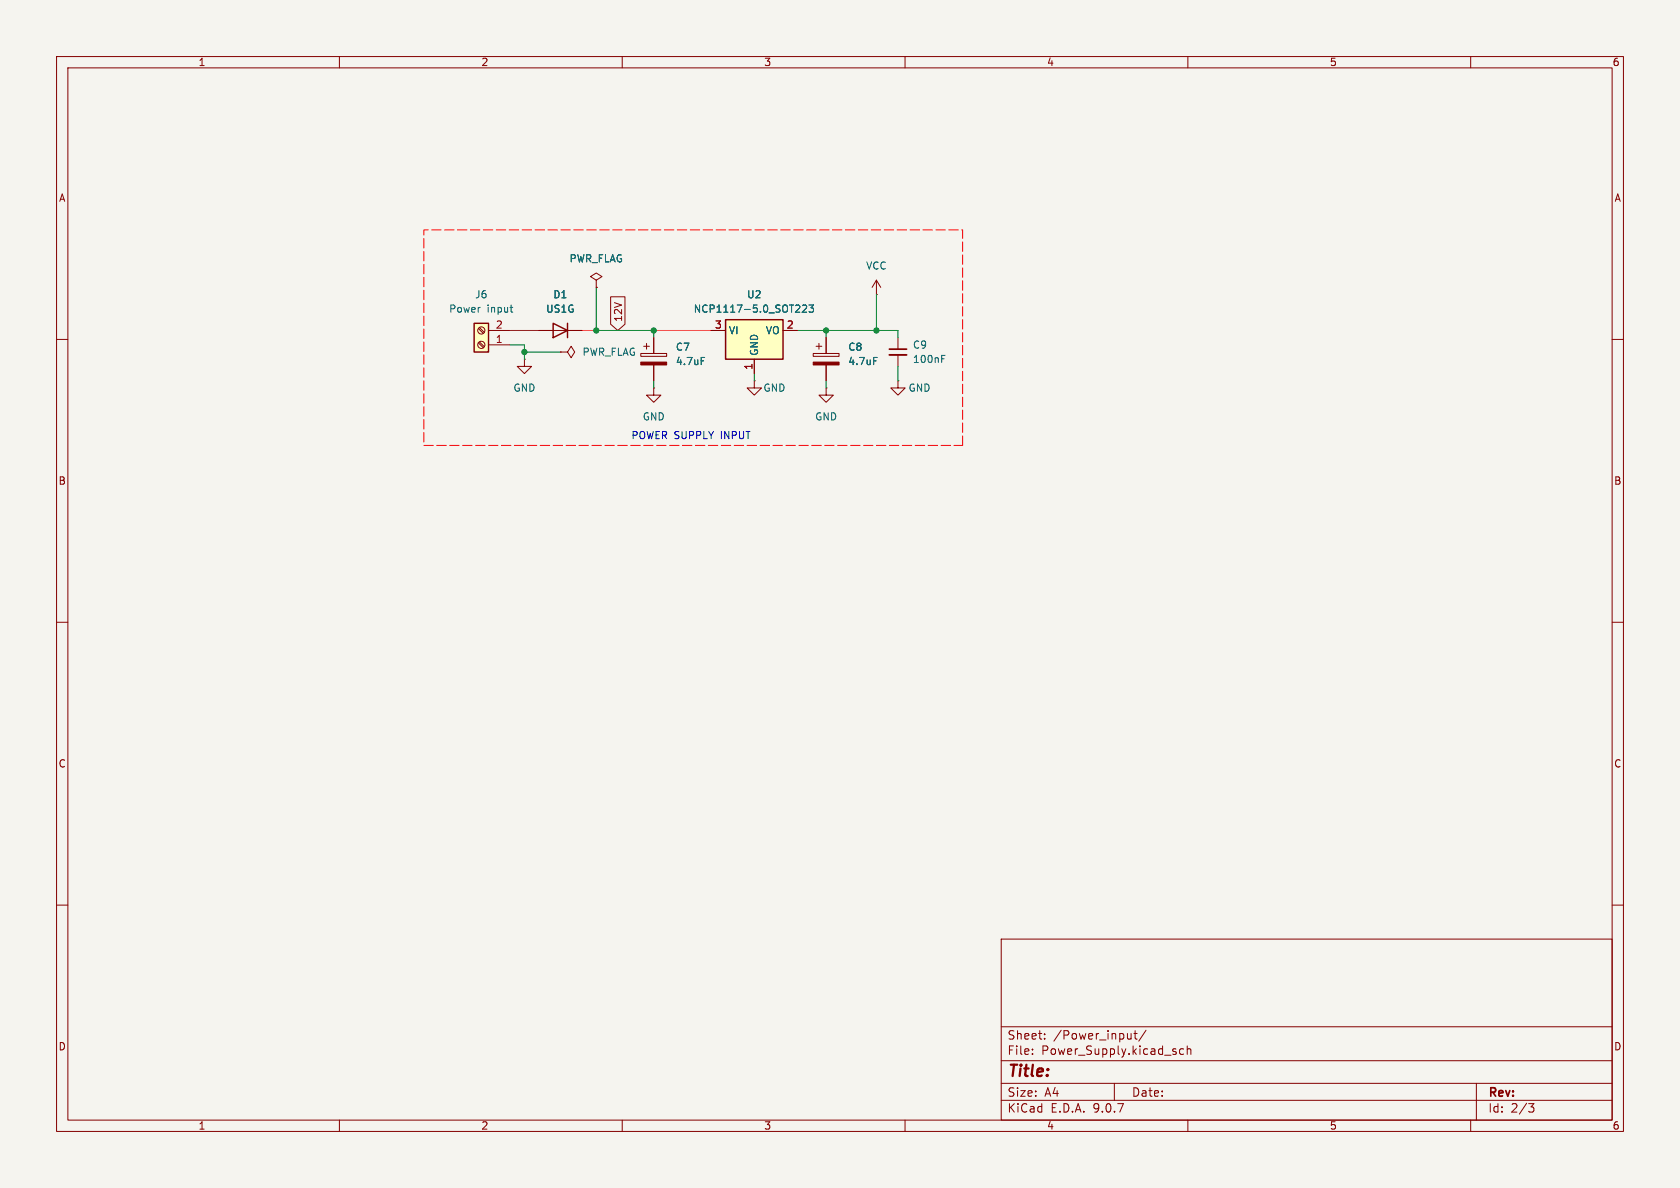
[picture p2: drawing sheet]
(kicad_sch
 (version 20250114)
 (generator "eeschema")
 (generator_version "9.0")
 (paper "A4")
 (lib_symbols
  (symbol "Connector:Screw_Terminal_01x02"
   (pin_names
    (offset 1.016) (hide yes)) (exclude_from_sim no) (in_bom yes) (on_board yes)
   (property "Reference" "J" (at 0 2.54 0) (effects (font (size 1.27 1.27))))
   (property "Value" "Screw_Terminal_01x02" (at 0 -5.08 0) (effects (font (size 1.27 1.27))))
   (property "Footprint" "" (at 0 0 0) (effects (font (size 1.27 1.27)) (hide yes)))
   (property "Datasheet" "~" (at 0 0 0) (effects (font (size 1.27 1.27)) (hide yes)))
   (property "Description" "Generic screw terminal, single row, 01x02, script generated (kicad-library-utils/schlib/autogen/connector/)" (at 0 0 0) (effects (font (size 1.27 1.27)) (hide yes)))
   (symbol "Screw_Terminal_01x02_1_1"
    (rectangle (start -1.27 1.27) (end 1.27 -3.81) (stroke (width 0.254) (type default)) (fill (type background)))
    (polyline (pts (xy -0.5334 0.3302) (xy 0.3302 -0.508)) (stroke (width 0.1524) (type default)) (fill (type none)))
    (polyline (pts (xy -0.5334 -2.2098) (xy 0.3302 -3.048)) (stroke (width 0.1524) (type default)) (fill (type none)))
    (polyline (pts (xy -0.3556 0.508) (xy 0.508 -0.3302)) (stroke (width 0.1524) (type default)) (fill (type none)))
    (polyline (pts (xy -0.3556 -2.032) (xy 0.508 -2.8702)) (stroke (width 0.1524) (type default)) (fill (type none)))
    (circle (center 0 0) (radius 0.635) (stroke (width 0.1524) (type default)) (fill (type none)))
    (circle (center 0 -2.54) (radius 0.635) (stroke (width 0.1524) (type default)) (fill (type none)))
    (pin passive line (at -5.08 0 0) (length 3.81) (name "Pin_1" (effects (font (size 1.27 1.27)))) (number "1" (effects (font (size 1.27 1.27)))))
    (pin passive line (at -5.08 -2.54 0) (length 3.81) (name "Pin_2" (effects (font (size 1.27 1.27)))) (number "2" (effects (font (size 1.27 1.27))))))
   (embedded_fonts no))
  (symbol "Device:C_Polarized"
   (pin_numbers (hide yes))
   (pin_names
    (offset 0.254)) (exclude_from_sim no) (in_bom yes) (on_board yes)
   (property "Reference" "C" (at 0.635 2.54 0) (effects (font (size 1.27 1.27)) (justify left)))
   (property "Value" "C_Polarized" (at 0.635 -2.54 0) (effects (font (size 1.27 1.27)) (justify left)))
   (property "Footprint" "" (at 0.9652 -3.81 0) (effects (font (size 1.27 1.27)) (hide yes)))
   (property "Datasheet" "~" (at 0 0 0) (effects (font (size 1.27 1.27)) (hide yes)))
   (property "Description" "Polarized capacitor" (at 0 0 0) (effects (font (size 1.27 1.27)) (hide yes)))
   (symbol "C_Polarized_0_1"
    (rectangle (start -2.286 0.508) (end 2.286 1.016) (stroke (width 0) (type default)) (fill (type none)))
    (polyline (pts (xy -1.778 2.286) (xy -0.762 2.286)) (stroke (width 0) (type default)) (fill (type none)))
    (polyline (pts (xy -1.27 2.794) (xy -1.27 1.778)) (stroke (width 0) (type default)) (fill (type none)))
    (rectangle (start 2.286 -0.508) (end -2.286 -1.016) (stroke (width 0) (type default)) (fill (type outline))))
   (symbol "C_Polarized_1_1"
    (pin passive line (at 0 3.81 270) (length 2.794) (name "~" (effects (font (size 1.27 1.27)))) (number "1" (effects (font (size 1.27 1.27)))))
    (pin passive line (at 0 -3.81 90) (length 2.794) (name "~" (effects (font (size 1.27 1.27)))) (number "2" (effects (font (size 1.27 1.27))))))
   (embedded_fonts no))
  (symbol "Device:C_Small"
   (pin_numbers (hide yes))
   (pin_names
    (offset 0.254) (hide yes)) (exclude_from_sim no) (in_bom yes) (on_board yes)
   (property "Reference" "C" (at 0.254 1.778 0) (effects (font (size 1.27 1.27)) (justify left)))
   (property "Value" "C_Small" (at 0.254 -2.032 0) (effects (font (size 1.27 1.27)) (justify left)))
   (property "Footprint" "" (at 0 0 0) (effects (font (size 1.27 1.27)) (hide yes)))
   (property "Datasheet" "~" (at 0 0 0) (effects (font (size 1.27 1.27)) (hide yes)))
   (property "Description" "Unpolarized capacitor, small symbol" (at 0 0 0) (effects (font (size 1.27 1.27)) (hide yes)))
   (symbol "C_Small_0_1"
    (polyline (pts (xy -1.524 0.508) (xy 1.524 0.508)) (stroke (width 0.3048) (type default)) (fill (type none)))
    (polyline (pts (xy -1.524 -0.508) (xy 1.524 -0.508)) (stroke (width 0.3302) (type default)) (fill (type none))))
   (symbol "C_Small_1_1"
    (pin passive line (at 0 2.54 270) (length 2.032) (name "~" (effects (font (size 1.27 1.27)))) (number "1" (effects (font (size 1.27 1.27)))))
    (pin passive line (at 0 -2.54 90) (length 2.032) (name "~" (effects (font (size 1.27 1.27)))) (number "2" (effects (font (size 1.27 1.27))))))
   (embedded_fonts no))
  (symbol "Diode:US1G"
   (pin_numbers (hide yes))
   (pin_names (hide yes)) (exclude_from_sim no) (in_bom yes) (on_board yes)
   (property "Reference" "D" (at 0 2.54 0) (effects (font (size 1.27 1.27))))
   (property "Value" "US1G" (at 0 -2.54 0) (effects (font (size 1.27 1.27))))
   (property "Footprint" "Diode_SMD:D_SMA" (at 0 -4.445 0) (effects (font (size 1.27 1.27)) (hide yes)))
   (property "Datasheet" "https://www.diodes.com/assets/Datasheets/ds16008.pdf" (at 0 0 0) (effects (font (size 1.27 1.27)) (hide yes)))
   (property "Description" "400V, 1A, General Purpose Rectifier Diode, SMA(DO-214AC)" (at 0 0 0) (effects (font (size 1.27 1.27)) (hide yes)))
   (property "Sim.Device" "D" (at 0 0 0) (effects (font (size 1.27 1.27)) (hide yes)))
   (property "Sim.Pins" "1=K 2=A" (at 0 0 0) (effects (font (size 1.27 1.27)) (hide yes)))
   (symbol "US1G_0_1"
    (polyline (pts (xy -1.27 1.27) (xy -1.27 -1.27)) (stroke (width 0.254) (type default)) (fill (type none)))
    (polyline (pts (xy 1.27 1.27) (xy 1.27 -1.27) (xy -1.27 0) (xy 1.27 1.27)) (stroke (width 0.254) (type default)) (fill (type none)))
    (polyline (pts (xy 1.27 0) (xy -1.27 0)) (stroke (width 0) (type default)) (fill (type none))))
   (symbol "US1G_1_1"
    (pin passive line (at -3.81 0 0) (length 2.54) (name "K" (effects (font (size 1.27 1.27)))) (number "1" (effects (font (size 1.27 1.27)))))
    (pin passive line (at 3.81 0 180) (length 2.54) (name "A" (effects (font (size 1.27 1.27)))) (number "2" (effects (font (size 1.27 1.27))))))
   (embedded_fonts no))
  (symbol "Regulator_Linear:NCP1117-5.0_SOT223" (exclude_from_sim no) (in_bom yes) (on_board yes)
   (property "Reference" "U" (at -3.81 3.175 0) (effects (font (size 1.27 1.27))))
   (property "Value" "NCP1117-5.0_SOT223" (at 0 3.175 0) (effects (font (size 1.27 1.27)) (justify left)))
   (property "Footprint" "Package_TO_SOT_SMD:SOT-223-3_TabPin2" (at 0 5.08 0) (effects (font (size 1.27 1.27)) (hide yes)))
   (property "Datasheet" "http://www.onsemi.com/pub_link/Collateral/NCP1117-D.PDF" (at 2.54 -6.35 0) (effects (font (size 1.27 1.27)) (hide yes)))
   (property "Description" "1A Low drop-out regulator, Fixed Output 5V, SOT-223" (at 0 0 0) (effects (font (size 1.27 1.27)) (hide yes)))
   (symbol "NCP1117-5.0_SOT223_0_1"
    (rectangle (start -5.08 -5.08) (end 5.08 1.905) (stroke (width 0.254) (type default)) (fill (type background))))
   (symbol "NCP1117-5.0_SOT223_1_1"
    (pin power_in line (at -7.62 0 0) (length 2.54) (name "VI" (effects (font (size 1.27 1.27)))) (number "3" (effects (font (size 1.27 1.27)))))
    (pin power_in line (at 0 -7.62 90) (length 2.54) (name "GND" (effects (font (size 1.27 1.27)))) (number "1" (effects (font (size 1.27 1.27)))))
    (pin power_out line (at 7.62 0 180) (length 2.54) (name "VO" (effects (font (size 1.27 1.27)))) (number "2" (effects (font (size 1.27 1.27))))))
   (embedded_fonts no))
  (symbol "power:GND"
   (power)
   (pin_numbers (hide yes))
   (pin_names
    (offset 0) (hide yes)) (exclude_from_sim no) (in_bom yes) (on_board yes)
   (property "Reference" "#PWR" (at 0 -6.35 0) (effects (font (size 1.27 1.27)) (hide yes)))
   (property "Value" "GND" (at 0 -3.81 0) (effects (font (size 1.27 1.27))))
   (property "Footprint" "" (at 0 0 0) (effects (font (size 1.27 1.27)) (hide yes)))
   (property "Datasheet" "" (at 0 0 0) (effects (font (size 1.27 1.27)) (hide yes)))
   (property "Description" "Power symbol creates a global label with name \"GND\" , ground" (at 0 0 0) (effects (font (size 1.27 1.27)) (hide yes)))
   (symbol "GND_0_1"
    (polyline (pts (xy 0 0) (xy 0 -1.27) (xy 1.27 -1.27) (xy 0 -2.54) (xy -1.27 -1.27) (xy 0 -1.27)) (stroke (width 0) (type default)) (fill (type none))))
   (symbol "GND_1_1"
    (pin power_in line (at 0 0 270) (length 0) (name "~" (effects (font (size 1.27 1.27)))) (number "1" (effects (font (size 1.27 1.27))))))
   (embedded_fonts no))
  (symbol "power:PWR_FLAG"
   (power)
   (pin_numbers (hide yes))
   (pin_names
    (offset 0) (hide yes)) (exclude_from_sim no) (in_bom yes) (on_board yes)
   (property "Reference" "#FLG" (at 0 1.905 0) (effects (font (size 1.27 1.27)) (hide yes)))
   (property "Value" "PWR_FLAG" (at 0 3.81 0) (effects (font (size 1.27 1.27))))
   (property "Footprint" "" (at 0 0 0) (effects (font (size 1.27 1.27)) (hide yes)))
   (property "Datasheet" "~" (at 0 0 0) (effects (font (size 1.27 1.27)) (hide yes)))
   (property "Description" "Special symbol for telling ERC where power comes from" (at 0 0 0) (effects (font (size 1.27 1.27)) (hide yes)))
   (symbol "PWR_FLAG_0_0"
    (pin power_out line (at 0 0 90) (length 0) (name "~" (effects (font (size 1.27 1.27)))) (number "1" (effects (font (size 1.27 1.27))))))
   (symbol "PWR_FLAG_0_1"
    (polyline (pts (xy 0 0) (xy 0 1.27) (xy -1.016 1.905) (xy 0 2.54) (xy 1.016 1.905) (xy 0 1.27)) (stroke (width 0) (type default)) (fill (type none))))
   (embedded_fonts no))
  (symbol "power:VCC"
   (power)
   (pin_numbers (hide yes))
   (pin_names
    (offset 0) (hide yes)) (exclude_from_sim no) (in_bom yes) (on_board yes)
   (property "Reference" "#PWR" (at 0 -3.81 0) (effects (font (size 1.27 1.27)) (hide yes)))
   (property "Value" "VCC" (at 0 3.556 0) (effects (font (size 1.27 1.27))))
   (property "Footprint" "" (at 0 0 0) (effects (font (size 1.27 1.27)) (hide yes)))
   (property "Datasheet" "" (at 0 0 0) (effects (font (size 1.27 1.27)) (hide yes)))
   (property "Description" "Power symbol creates a global label with name \"VCC\"" (at 0 0 0) (effects (font (size 1.27 1.27)) (hide yes)))
   (symbol "VCC_0_1"
    (polyline (pts (xy -0.762 1.27) (xy 0 2.54)) (stroke (width 0) (type default)) (fill (type none)))
    (polyline (pts (xy 0 2.54) (xy 0.762 1.27)) (stroke (width 0) (type default)) (fill (type none)))
    (polyline (pts (xy 0 0) (xy 0 2.54)) (stroke (width 0) (type default)) (fill (type none))))
   (symbol "VCC_1_1"
    (pin power_in line (at 0 0 90) (length 0) (name "~" (effects (font (size 1.27 1.27)))) (number "1" (effects (font (size 1.27 1.27))))))
   (embedded_fonts no)))
 (text "POWER SUPPLY INPUT"
  (exclude_from_sim no)
  (at 122.174 77.216 0)
  (effects (font (size 1.27 1.27))))
 (junction
  (at 92.71 62.23)
  (diameter 0)
  (color 0 0 0 0))
 (junction
  (at 146.05 58.42)
  (diameter 0)
  (color 0 0 0 0))
 (junction
  (at 115.57 58.42)
  (diameter 0)
  (color 0 0 0 0))
 (junction
  (at 105.41 58.42)
  (diameter 0)
  (color 0 0 0 0))
 (junction
  (at 154.94 58.42)
  (diameter 0)
  (color 0 0 0 0))
 (wire
  (pts (xy 133.35 66.04) (xy 133.35 67.31))
  (stroke (width 0) (type default)))
 (wire
  (pts (xy 92.71 62.23) (xy 99.06 62.23))
  (stroke (width 0) (type default)))
 (wire
  (pts (xy 92.71 63.5) (xy 92.71 62.23))
  (stroke (width 0) (type default)))
 (wire
  (pts (xy 154.94 52.07) (xy 154.94 58.42))
  (stroke (width 0) (type default)))
 (wire
  (pts (xy 146.05 58.42) (xy 140.97 58.42))
  (stroke (width 0) (type default)))
 (wire
  (pts (xy 115.57 58.42) (xy 115.57 59.69))
  (stroke (width 0) (type default)))
 (wire
  (pts (xy 146.05 67.31) (xy 146.05 68.58))
  (stroke (width 0) (type default)))
 (wire
  (pts (xy 158.75 58.42) (xy 154.94 58.42))
  (stroke (width 0) (type default)))
 (wire
  (pts (xy 115.57 58.42) (xy 125.73 58.42))
  (stroke (width 0) (type default) (color 255 32 70 1)))
 (wire
  (pts (xy 115.57 67.31) (xy 115.57 68.58))
  (stroke (width 0) (type default)))
 (wire
  (pts (xy 92.71 62.23) (xy 92.71 60.96))
  (stroke (width 0) (type default)))
 (wire
  (pts (xy 158.75 58.42) (xy 158.75 59.69))
  (stroke (width 0) (type default)))
 (wire
  (pts (xy 92.71 60.96) (xy 90.17 60.96))
  (stroke (width 0) (type default)))
 (wire
  (pts (xy 90.17 58.42) (xy 95.25 58.42))
  (stroke (width 0) (type default) (color 172 7 43 1)))
 (wire
  (pts (xy 105.41 50.8) (xy 105.41 58.42))
  (stroke (width 0) (type default)))
 (wire
  (pts (xy 105.41 58.42) (xy 115.57 58.42))
  (stroke (width 0) (type default)))
 (wire
  (pts (xy 102.87 58.42) (xy 105.41 58.42))
  (stroke (width 0) (type default) (color 255 32 70 1)))
 (wire
  (pts (xy 158.75 64.77) (xy 158.75 67.31))
  (stroke (width 0) (type default)))
 (wire
  (pts (xy 146.05 58.42) (xy 146.05 59.69))
  (stroke (width 0) (type default)))
 (wire
  (pts (xy 154.94 58.42) (xy 146.05 58.42))
  (stroke (width 0) (type default)))
 (global_label "12V"
  (shape input)
  (at 109.22 58.42 90)
  (fields_autoplaced yes)
  (effects (font (size 1.27 1.27)) (justify left))
  (property "Intersheetrefs" "${INTERSHEET_REFS}" (at 109.22 51.9272 90) (effects (font (size 1.27 1.27)) (justify left) (hide yes))))
 (rule_area
  (polyline (pts (xy 170.18 78.74) (xy 170.18 40.64) (xy 74.93 40.64) (xy 74.93 78.74)) (stroke (width 0) (type dash)) (fill (type none))))
 (symbol
  (lib_id "power:GND")
  (at 115.57 68.58 0)
  (unit 1)
  (exclude_from_sim no)
  (in_bom yes)
  (on_board yes)
  (dnp no)
  (property "Reference" "#PWR022" (at 115.57 74.93 0) (effects (font (size 1.27 1.27)) (hide yes)))
  (property "Value" "GND" (at 115.57 73.66 0) (effects (font (size 1.27 1.27))))
  (property "Footprint" "" (at 115.57 68.58 0) (effects (font (size 1.27 1.27)) (hide yes)))
  (property "Datasheet" "" (at 115.57 68.58 0) (effects (font (size 1.27 1.27)) (hide yes)))
  (property "Description" "Power symbol creates a global label with name \"GND\" , ground" (at 115.57 68.58 0) (effects (font (size 1.27 1.27)) (hide yes)))
  (pin "1"))
 (symbol
  (lib_id "power:VCC")
  (at 154.94 52.07 0)
  (unit 1)
  (exclude_from_sim no)
  (in_bom yes)
  (on_board yes)
  (dnp no)
  (fields_autoplaced yes)
  (property "Reference" "#PWR021" (at 154.94 55.88 0) (effects (font (size 1.27 1.27)) (hide yes)))
  (property "Value" "VCC" (at 154.94 46.99 0) (effects (font (size 1.27 1.27))))
  (property "Footprint" "" (at 154.94 52.07 0) (effects (font (size 1.27 1.27)) (hide yes)))
  (property "Datasheet" "" (at 154.94 52.07 0) (effects (font (size 1.27 1.27)) (hide yes)))
  (property "Description" "Power symbol creates a global label with name \"VCC\"" (at 154.94 52.07 0) (effects (font (size 1.27 1.27)) (hide yes)))
  (pin "1"))
 (symbol
  (lib_id "power:PWR_FLAG")
  (at 99.06 62.23 270)
  (unit 1)
  (exclude_from_sim no)
  (in_bom yes)
  (on_board yes)
  (dnp no)
  (fields_autoplaced yes)
  (property "Reference" "#FLG02" (at 100.965 62.23 0) (effects (font (size 1.27 1.27)) (hide yes)))
  (property "Value" "PWR_FLAG" (at 102.87 62.2299 90) (effects (font (size 1.27 1.27)) (justify left)))
  (property "Footprint" "" (at 99.06 62.23 0) (effects (font (size 1.27 1.27)) (hide yes)))
  (property "Datasheet" "~" (at 99.06 62.23 0) (effects (font (size 1.27 1.27)) (hide yes)))
  (property "Description" "Special symbol for telling ERC where power comes from" (at 99.06 62.23 0) (effects (font (size 1.27 1.27)) (hide yes)))
  (pin "1"))
 (symbol
  (lib_id "power:GND")
  (at 158.75 67.31 0)
  (unit 1)
  (exclude_from_sim no)
  (in_bom yes)
  (on_board yes)
  (dnp no)
  (property "Reference" "#PWR024" (at 158.75 73.66 0) (effects (font (size 1.27 1.27)) (hide yes)))
  (property "Value" "GND" (at 162.56 68.58 0) (effects (font (size 1.27 1.27))))
  (property "Footprint" "" (at 158.75 67.31 0) (effects (font (size 1.27 1.27)) (hide yes)))
  (property "Datasheet" "" (at 158.75 67.31 0) (effects (font (size 1.27 1.27)) (hide yes)))
  (property "Description" "Power symbol creates a global label with name \"GND\" , ground" (at 158.75 67.31 0) (effects (font (size 1.27 1.27)) (hide yes)))
  (pin "1"))
 (symbol
  (lib_id "Device:C_Polarized")
  (at 115.57 63.5 0)
  (unit 1)
  (exclude_from_sim no)
  (in_bom yes)
  (on_board yes)
  (dnp no)
  (fields_autoplaced yes)
  (property "Reference" "C7" (at 119.38 61.3409 0) (effects (font (size 1.27 1.27)) (justify left)))
  (property "Value" "4.7uF" (at 119.38 63.8809 0) (effects (font (size 1.27 1.27)) (justify left)))
  (property "Footprint" "Capacitor_Tantalum_SMD:CP_EIA-3528-15_AVX-H" (at 116.5352 67.31 0) (effects (font (size 1.27 1.27)) (hide yes)))
  (property "Datasheet" "~" (at 115.57 63.5 0) (effects (font (size 1.27 1.27)) (hide yes)))
  (property "Description" "Polarized capacitor" (at 115.57 63.5 0) (effects (font (size 1.27 1.27)) (hide yes)))
  (pin "2")
  (pin "1"))
 (symbol
  (lib_id "Device:C_Small")
  (at 158.75 62.23 0)
  (unit 1)
  (exclude_from_sim no)
  (in_bom yes)
  (on_board yes)
  (dnp no)
  (fields_autoplaced yes)
  (property "Reference" "C9" (at 161.29 60.9662 0) (effects (font (size 1.27 1.27)) (justify left)))
  (property "Value" "100nF" (at 161.29 63.5062 0) (effects (font (size 1.27 1.27)) (justify left)))
  (property "Footprint" "Capacitor_SMD:C_0805_2012Metric" (at 158.75 62.23 0) (effects (font (size 1.27 1.27)) (hide yes)))
  (property "Datasheet" "~" (at 158.75 62.23 0) (effects (font (size 1.27 1.27)) (hide yes)))
  (property "Description" "Unpolarized capacitor, small symbol" (at 158.75 62.23 0) (effects (font (size 1.27 1.27)) (hide yes)))
  (pin "2")
  (pin "1"))
 (symbol
  (lib_id "power:GND")
  (at 146.05 68.58 0)
  (unit 1)
  (exclude_from_sim no)
  (in_bom yes)
  (on_board yes)
  (dnp no)
  (property "Reference" "#PWR023" (at 146.05 74.93 0) (effects (font (size 1.27 1.27)) (hide yes)))
  (property "Value" "GND" (at 146.05 73.66 0) (effects (font (size 1.27 1.27))))
  (property "Footprint" "" (at 146.05 68.58 0) (effects (font (size 1.27 1.27)) (hide yes)))
  (property "Datasheet" "" (at 146.05 68.58 0) (effects (font (size 1.27 1.27)) (hide yes)))
  (property "Description" "Power symbol creates a global label with name \"GND\" , ground" (at 146.05 68.58 0) (effects (font (size 1.27 1.27)) (hide yes)))
  (pin "1"))
 (symbol
  (lib_id "power:GND")
  (at 133.35 67.31 0)
  (unit 1)
  (exclude_from_sim no)
  (in_bom yes)
  (on_board yes)
  (dnp no)
  (property "Reference" "#PWR020" (at 133.35 73.66 0) (effects (font (size 1.27 1.27)) (hide yes)))
  (property "Value" "GND" (at 136.906 68.58 0) (effects (font (size 1.27 1.27))))
  (property "Footprint" "" (at 133.35 67.31 0) (effects (font (size 1.27 1.27)) (hide yes)))
  (property "Datasheet" "" (at 133.35 67.31 0) (effects (font (size 1.27 1.27)) (hide yes)))
  (property "Description" "Power symbol creates a global label with name \"GND\" , ground" (at 133.35 67.31 0) (effects (font (size 1.27 1.27)) (hide yes)))
  (pin "1"))
 (symbol
  (lib_id "Connector:Screw_Terminal_01x02")
  (at 85.09 60.96 180)
  (unit 1)
  (exclude_from_sim no)
  (in_bom yes)
  (on_board yes)
  (dnp no)
  (fields_autoplaced yes)
  (property "Reference" "J6" (at 85.09 52.07 0) (effects (font (size 1.27 1.27))))
  (property "Value" "Power input" (at 85.09 54.61 0) (effects (font (size 1.27 1.27))))
  (property "Footprint" "TerminalBlock_Phoenix:TerminalBlock_Phoenix_MPT-0,5-2-2.54_1x02_P2.54mm_Horizontal" (at 85.09 60.96 0) (effects (font (size 1.27 1.27)) (hide yes)))
  (property "Datasheet" "~" (at 85.09 60.96 0) (effects (font (size 1.27 1.27)) (hide yes)))
  (property "Description" "Generic screw terminal, single row, 01x02, script generated (kicad-library-utils/schlib/autogen/connector/)" (at 85.09 60.96 0) (effects (font (size 1.27 1.27)) (hide yes)))
  (pin "2")
  (pin "1"))
 (symbol
  (lib_id "Device:C_Polarized")
  (at 146.05 63.5 0)
  (unit 1)
  (exclude_from_sim no)
  (in_bom yes)
  (on_board yes)
  (dnp no)
  (fields_autoplaced yes)
  (property "Reference" "C8" (at 149.86 61.3409 0) (effects (font (size 1.27 1.27)) (justify left)))
  (property "Value" "4.7uF" (at 149.86 63.8809 0) (effects (font (size 1.27 1.27)) (justify left)))
  (property "Footprint" "Capacitor_Tantalum_SMD:CP_EIA-3528-15_AVX-H" (at 147.0152 67.31 0) (effects (font (size 1.27 1.27)) (hide yes)))
  (property "Datasheet" "~" (at 146.05 63.5 0) (effects (font (size 1.27 1.27)) (hide yes)))
  (property "Description" "Polarized capacitor" (at 146.05 63.5 0) (effects (font (size 1.27 1.27)) (hide yes)))
  (pin "2")
  (pin "1"))
 (symbol
  (lib_id "power:PWR_FLAG")
  (at 105.41 50.8 0)
  (unit 1)
  (exclude_from_sim no)
  (in_bom yes)
  (on_board yes)
  (dnp no)
  (fields_autoplaced yes)
  (property "Reference" "#FLG01" (at 105.41 48.895 0) (effects (font (size 1.27 1.27)) (hide yes)))
  (property "Value" "PWR_FLAG" (at 105.41 45.72 0) (effects (font (size 1.27 1.27))))
  (property "Footprint" "" (at 105.41 50.8 0) (effects (font (size 1.27 1.27)) (hide yes)))
  (property "Datasheet" "~" (at 105.41 50.8 0) (effects (font (size 1.27 1.27)) (hide yes)))
  (property "Description" "Special symbol for telling ERC where power comes from" (at 105.41 50.8 0) (effects (font (size 1.27 1.27)) (hide yes)))
  (pin "1"))
 (symbol
  (lib_id "power:GND")
  (at 92.71 63.5 0)
  (unit 1)
  (exclude_from_sim no)
  (in_bom yes)
  (on_board yes)
  (dnp no)
  (fields_autoplaced yes)
  (property "Reference" "#PWR019" (at 92.71 69.85 0) (effects (font (size 1.27 1.27)) (hide yes)))
  (property "Value" "GND" (at 92.71 68.58 0) (effects (font (size 1.27 1.27))))
  (property "Footprint" "" (at 92.71 63.5 0) (effects (font (size 1.27 1.27)) (hide yes)))
  (property "Datasheet" "" (at 92.71 63.5 0) (effects (font (size 1.27 1.27)) (hide yes)))
  (property "Description" "Power symbol creates a global label with name \"GND\" , ground" (at 92.71 63.5 0) (effects (font (size 1.27 1.27)) (hide yes)))
  (pin "1"))
 (symbol
  (lib_id "Diode:US1G")
  (at 99.06 58.42 180)
  (unit 1)
  (exclude_from_sim no)
  (in_bom yes)
  (on_board yes)
  (dnp no)
  (fields_autoplaced yes)
  (property "Reference" "D1" (at 99.06 52.07 0) (effects (font (size 1.27 1.27))))
  (property "Value" "US1G" (at 99.06 54.61 0) (effects (font (size 1.27 1.27))))
  (property "Footprint" "Diode_SMD:D_SMA" (at 99.06 53.975 0) (effects (font (size 1.27 1.27)) (hide yes)))
  (property "Datasheet" "https://www.diodes.com/assets/Datasheets/ds16008.pdf" (at 99.06 58.42 0) (effects (font (size 1.27 1.27)) (hide yes)))
  (property "Description" "400V, 1A, General Purpose Rectifier Diode, SMA(DO-214AC)" (at 99.06 58.42 0) (effects (font (size 1.27 1.27)) (hide yes)))
  (property "Sim.Device" "D" (at 99.06 58.42 0) (effects (font (size 1.27 1.27)) (hide yes)))
  (property "Sim.Pins" "1=K 2=A" (at 99.06 58.42 0) (effects (font (size 1.27 1.27)) (hide yes)))
  (pin "2")
  (pin "1"))
 (symbol
  (lib_id "Regulator_Linear:NCP1117-5.0_SOT223")
  (at 133.35 58.42 0)
  (unit 1)
  (exclude_from_sim no)
  (in_bom yes)
  (on_board yes)
  (dnp no)
  (fields_autoplaced yes)
  (property "Reference" "U2" (at 133.35 52.07 0) (effects (font (size 1.27 1.27))))
  (property "Value" "NCP1117-5.0_SOT223" (at 133.35 54.61 0) (effects (font (size 1.27 1.27))))
  (property "Footprint" "Package_TO_SOT_SMD:SOT-223-3_TabPin2" (at 133.35 53.34 0) (effects (font (size 1.27 1.27)) (hide yes)))
  (property "Datasheet" "http://www.onsemi.com/pub_link/Collateral/NCP1117-D.PDF" (at 135.89 64.77 0) (effects (font (size 1.27 1.27)) (hide yes)))
  (property "Description" "1A Low drop-out regulator, Fixed Output 5V, SOT-223" (at 133.35 58.42 0) (effects (font (size 1.27 1.27)) (hide yes)))
  (pin "1")
  (pin "3")
  (pin "2")))
